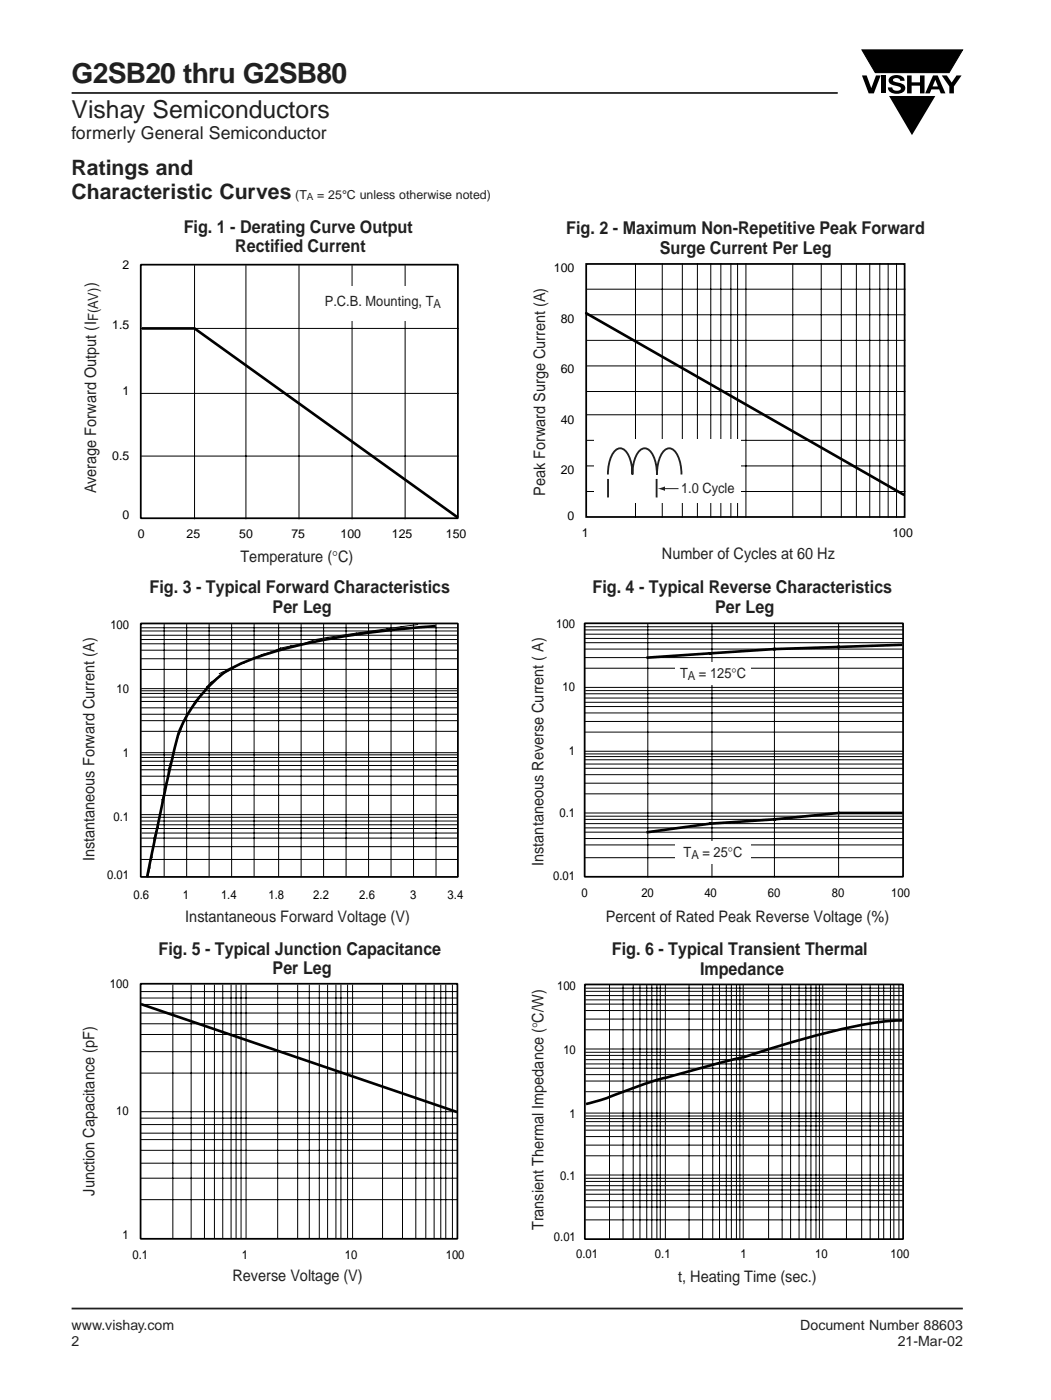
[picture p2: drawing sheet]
<svg xmlns="http://www.w3.org/2000/svg" width="210mm" height="280mm" viewBox="0 0 210 280" stroke-linecap="round" stroke-linejoin="round" font-family="sans-serif">
<g fill="none" stroke="#000" stroke-width=".2">
<path d="M38.9 53.1v50.6M49.1 53.1v50.6M59.7 53.1v50.6M70.3 53.1v50.6M80.9 53.1v50.6M28.3 78.6h63.2M28.3 65.6h63.2M28.3 91.1h63.2M28.3 139.3h63M28.3 138.6h63M28.3 138h63M28.3 133.8h63"/>
<path d="M28.3 131.6h63M28.3 129.9h63M28.3 128.6h63M28.3 127.8h63M28.3 126.9h63M28.3 126.1h63M28.3 125.4h63M28.3 137.6h63M32.8 124.8v50.4M37.3 124.8v50.4M41.8 124.8v50.4M43.8 135l-1.6 1.3-.8 .9-.9 1.3-1.6 1.7-2 3.4-.8 2.5a19.9 19.9 0 0 0-1.7 6l-.4 .4-.4 1.3v1.3l-.8 2.6"/>
<path d="M44.6 134.2l-.8 .4M46.3 124.8v50.4M50.7 124.8v50.4M55.6 124.8v50.4M60.1 124.8v50.4M64.6 124.8v50.4M69.1 124.8v50.4M73.6 124.8v50.4M78.1 124.8v50.4M82.6 124.8v50.4M83.4 124.8l-18 2.6-2.4 .4-2.5 .8-4.4 .9-5.8 2.1-1.6 .9-1.2 .4-1.2 .9-1.7 .8M87.1 124.8v50.4"/>
<path d="M116.9 139.5h63.4M116.9 138.6h63.4M116.9 133.5h63.4M116.9 131.4h63.4M116.9 129.7h63.4M116.9 128.4h63.4M116.9 127.6h63.4M116.9 126.7h63.4M116.9 125.9h63.4M116.9 125.2h63.4M116.9 137.4h63.4M117 138h63.3"/>
<path d="M129.4 124.6v50.6M142.2 124.6v50.6M154.7 124.6v50.6M167.5 124.6v50.6M28.3 158.9h63M28.3 156.8h63M28.3 155.1h63M28.3 153.8h63M28.3 153h63M28.3 152.1h63M28.3 150.8h63M28.3 151.4h63"/>
<path d="M28.3 146.1h63M28.3 144h63M28.3 142.7h63M28.3 141.4h63M28.3 140.2h63M28.3 150.4h63M32.8 158.5l-.4 1.3v.8l-.8 3.9v.8l-.9 2.2v1.3l-.4 1.7v.8l-.4 1.3v.8l-.4 1.8M116.9 158.6h63.4M116.9 156.5h63.4M116.9 154.8h63.4M116.9 153.5h63.4M116.9 152.7h63.4"/>
<path d="M116.9 151.8h63.4M116.9 151.2h63.4M116.9 150.7h63.4M116.9 146.3h63.4M116.9 144.2h63.4M116.9 142.5h63.4M116.9 141.2h63.4M116.9 140.3h63.4M116.9 150.1h63.4M28.3 171.7h63M28.3 169.2h63M28.3 167.5h63"/>
<path d="M28.3 165.6h63M28.3 164.8h63M28.3 164.1h63M28.3 163.3h63M28.3 162.8h63M28.4 166.5h63M116.9 171.4h63.4M116.9 168.8h63.4M116.9 167.6h63.4M116.9 166.3h63.4M116.9 165.4h63.4M116.9 164.6h63.4"/>
<path d="M116.9 163.7h63.4M116.9 162.5h63.4M117 163.1h63.2M28.2 199.4h63.2M28.2 198.1h63.2M34.5 196.9v50.5M38.2 196.9v50.5M40.8 196.9v50.5M42.8 196.9v50.5M44.5 196.9v50.5M46.2 196.9v50.5M47.1 196.9v50.5"/>
<path d="M48.1 196.9v50.5M49.1 196.9v50.5M55.5 196.9v50.5M59.4 196.9v50.5M61.8 196.9v50.5M63.8 196.9v50.5M65.4 196.9v50.5M67.1 196.9v50.5M68.1 196.9v50.5M69.4 196.9v50.5M70.4 196.9v50.5M76.4 196.9v50.5"/>
<path d="M80.4 196.9v50.5M83 196.9v50.5M85 196.9v50.5M86.7 196.9v50.5M88 196.9v50.5M89 196.9v50.5M90.4 196.9v50.5M117 199.8h63.2M117 198.9h63.2M117 198.1h63.2M117 197.5h63.2M121.7 196.8v50.8"/>
<path d="M124.4 196.8v50.8M126.5 196.8v50.8M127.8 196.8v50.8M129.2 196.8v50.8M130.2 196.8v50.8M131.2 196.8v50.8M131.9 196.8v50.8M132.9 196.8v50.8M137.6 196.8v50.8M140.3 196.8v50.8M142.3 196.8v50.8M143.7 196.8v50.8"/>
<path d="M145.1 196.8v50.8M146.1 196.8v50.8M147.1 196.8v50.8M147.8 196.8v50.8M148.4 196.8v50.8M153.5 196.8v50.8M156.2 196.8v50.8M157.9 196.8v50.8M159.6 196.8v50.8M160.9 196.8v50.8M162 196.8v50.8M163 196.8v50.8"/>
<path d="M163.6 196.8v50.8M164.3 196.8v50.8M169.1 196.8v50.8M172.1 196.8v50.8M173.8 196.8v50.8M175.5 196.8v50.8M176.5 196.8v50.8M177.8 196.8v50.8M178.5 196.8v50.8M179.5 196.8v50.8M28.2 214.4h63.2M28.2 210.1h63.2"/>
<path d="M28.2 206.7h63.2M28.2 204.6h63.2M28.2 202.4h63.2M28.2 200.7h63.2M117 218.1h63.2M117 216h63.2M117 214.7h63.2M117 213.5h63.2M117 212.6h63.2M117 211.7h63.2M117 210.9h63.2M117 210.3h63.2"/>
<path d="M117 205.8h63.2M117 203.6h63.2M117 201.9h63.2M117 200.6h63.2M117 209.6h63.2M28.2 239.7h63.2M28.2 235.4h63.2M28.2 232.4h63.2M28.2 229.9h63.2M28.2 227.7h63.2M28.2 226.4h63.2M28.2 224.7h63.2"/>
<path d="M28.2 223.4h63.2M28.2 222.1h63.2M117 239.9h63.2M117 238.6h63.2M117 237.8h63.2M117 236.9h63.2M117 236.1h63.2M117 235.5h63.2M117 231h63.2M117 228.8h63.2M117 227.1h63.2M117 225.8h63.2"/>
<path d="M117 225h63.2M117 224.1h63.2M117 223h63.2M117 234.8h63.2M117 222.4h63.2M117.1 223.5h63.2M117 243.8h63.2M117 241.2h63.2"/>
</g>
<path d="M28.6 65.6h10.3l52.3 37.7M180 128.9l-25.3 .8-25.3 1.7M167.5 162.5l-12.8 1.2-12.8 .9-12.5 1.7" fill="none" stroke="#000" stroke-width=".53"/>
<path d="M167.5 162.5h12.8z" fill="#fff" stroke="#000" stroke-width=".53"/>
<path d="M86.8 125.1a143 143 0 0 0-34.7 6 32 32 0 0 0-7.1 3.1 26.4 26.4 0 0 0-10.5 17l-5.1 23.8M179.9 203.9a82.5 82.5 0 0 0-19.4 3.7l-7.7 2.3a54 54 0 0 1-8.5 2.3l-3.3 .9a139 139 0 0 0-19.1 6l-4.6 1.5" fill="none" stroke="#000" stroke-width=".53"/>
<path d="M28.1 200.6l63.2 21.6z" fill="#fff" stroke="#000" stroke-width=".53"/>
<path d="M28.1 52.9h63.3v50.7h-63.3zM28.1 124.6h63.3v50.6h-63.3zM116.8 124.5h63.6v50.7h-63.6zM28.1 196.6h63.3v50.9h-63.3zM116.8 196.7h63.6v50.9h-63.6z" fill="none" stroke="#000" stroke-width=".35"/>
<g fill="#fff">
<path d="M63.3 57.1h23.2v7h-23.2z"/>
<path d="M135 132.3h15v4.6h-15z"/>
<path d="M135 168.1h15v4.6h-15z"/>
</g>
<g fill="none" stroke="#000" stroke-width=".2">
<path d="M117.2 57.8h63.5M126.9 52.7v50.6M132.3 52.7v50.6M136.3 52.7v50.6M139.3 52.7v50.6M142 52.7v50.6M144 52.7v50.6M146 52.7v50.6M147.3 52.7v50.6M149 52.7v50.6M158.3 52.7v50.6M164 52.7v50.6"/>
<path d="M168 52.7v50.6M171 52.7v50.6M173.7 52.7v50.6M175.7 52.7v50.6M177.4 52.7v50.6M179.1 52.7v50.6M117.2 78.2h63.5M117.2 73.1h63.5M117.2 68h63.5M117.2 62.9h63.5M117.2 98.2h63.5M117.2 93.1h63.5"/>
<path d="M117.2 88h63.5M117.2 82.9h63.5"/>
</g>
<path d="M117.1 62.6l63.4 36.3" fill="none" stroke="#000" stroke-width=".53"/>
<path d="M117.1 52.7h63.6v50.6h-63.6z" fill="none" stroke="#000" stroke-width=".35"/>
<path d="M118.6 87.8h29.3v12.7h-29.3z" fill="#fff"/>
<path d="M121.4 94.8a6.9 6.9 0 0 1 1.5-4.8 1.42 1.42 0 0 1 2.3 .5 7.7 7.7 0 0 1 1.1 4.3 6.9 6.9 0 0 1 1.5-4.8 1.42 1.42 0 0 1 2.3 .5 7.7 7.7 0 0 1 1.1 4.3 6.9 6.9 0 0 1 1.5-4.8 1.42 1.42 0 0 1 2.3 .5 7.7 7.7 0 0 1 1.1 4.3M121.4 95.7v3.7M131.1 95.7v3.7" fill="none" stroke="#231f20" stroke-width=".37"/>
<path d="M132.5 97.6h3" fill="none" stroke="#231f20" stroke-width=".2"/>
<path d="M131.3 97.6l1.5-.4v.9z" fill="#231f20"/>
<g fill="#000">
<path d="M177.6 19.2h9.2l-4.7 7.8z"/>
<path d="M172.1 15.1h1l.9 2.5 1-2.5h.9l-1.4 3.6h-1z" fill-rule="evenodd"/>
<path d="M176.1 15.1h.9v3.6h-.9z" fill-rule="evenodd"/>
<path d="M177.8 15.4a2.09 2.09 0 0 1 2.8 .3l.1 .4h-.9a.78 .78 0 0 0-.7-.5 .78 .78 0 0 0-.8 .4l.3 .3 1 .3a1.07 1.07 0 0 1 1.2 1 1.07 1.07 0 0 1-1.1 1.1 1.72 1.72 0 0 1-2.4-1.2h.9a.96 .96 0 0 0 .8 .6 .96 .96 0 0 0 .9-.4 1.3 1.3 0 0 0-1.2-.6 1.03 1.03 0 0 1-1.1-.5 1.03 1.03 0 0 1 .2-1.2z" fill-rule="evenodd"/>
<path d="M181.2 15.1h.9v1.4h1.6v-1.4h1v3.6h-1v-1.6h-1.6v1.6h-.9z" fill-rule="evenodd"/>
<path d="M186.3 15.1l-1.5 3.6h.9l.3-.8h1.6l.3 .8h.9l-1.5-3.6zM186.8 16l.5 1.3h-1z" fill-rule="evenodd"/>
<path d="M188.1 15.1h1l1 1.4 .9-1.4h1l-1.5 2.2v1.4h-.9v-1.4z" fill-rule="evenodd"/>
</g>
<path d="M172.1 10h20.1l-2.6 4.5h-14.8z" fill-rule="evenodd" fill="#000" stroke="#000" stroke-width=".2"/>
<path d="M14.3 18.6h153M14.3 261.5h178" fill="none" stroke="#231f20" stroke-width=".35"/>
<text font-size="5.6" fill="#231f20" x="14.3" y="16.6">G2SB20 thru G2SB80</text>
<text font-size="4.9" fill="#231f20" x="14.3" y="23.5">Vishay Semiconductors</text>
<g font-size="4.2" fill="#231f20">
<text x="14.3" y="35">Ratings and</text>
<text x="14.3" y="39.8">Characteristic Curves</text>
</g>
<g font-size="3.5" fill="#231f20">
<text x="14.3" y="27.7">formerly General Semiconductor</text>
<text x="36.7" y="46.5">Fig. 1 - Derating Curve Output</text>
<text x="113.1" y="46.9">Fig. 2 - Maximum Non-Repetitive Peak Forward</text>
<text x="47" y="50.4">Rectified Current</text>
<text x="131.8" y="50.7">Surge Current Per Leg</text>
<text x="29.9" y="118.6">Fig. 3 - Typical Forward Characteristics</text>
<text x="118.3" y="118.6">Fig. 4 - Typical Reverse Characteristics</text>
<text x="54.5" y="122.4">Per Leg</text>
<text x="142.8" y="122.4">Per Leg</text>
<text x="31.7" y="190.8">Fig. 5 - Typical Junction Capacitance</text>
<text x="122.2" y="190.9">Fig. 6 - Typical Transient Thermal</text>
<text x="54.5" y="194.7">Per Leg</text>
<text x="139.8" y="194.8">Impedance</text>
</g>
<g font-size="3.2" fill="#231f20">
<text x="19.2" y="98.6" transform="rotate(-90 19.2 98.6)">Average Forward Output (I</text>
<text x="108.9" y="99.1" transform="rotate(-90 108.9 99.1)">Peak Forward Surge Current (A)</text>
<text x="48" y="112.3">Temperature (°C)</text>
<text x="132.2" y="111.8">Number of Cycles at 60 Hz</text>
<text x="18.9" y="172.1" transform="rotate(-90 18.9 172.1)">Instantaneous Forward Current (A)</text>
<text x="108.5" y="173" transform="rotate(-90 108.5 173)">Instantaneous Reverse Current ( A)</text>
<text x="37" y="184.2">Instantaneous Forward Voltage (V)</text>
<text x="121" y="184.2">Percent of Rated Peak Reverse Voltage (%)</text>
<text x="18.9" y="238.9" transform="rotate(-90 18.9 238.9)">Junction Capacitance (pF)</text>
<text x="108.5" y="245.8" transform="rotate(-90 108.5 245.8)">Transient Thermal Impedance (°C/W)</text>
<text x="46.4" y="256">Reverse Voltage (V)</text>
<text x="135.5" y="256.2">t, Heating Time (sec.)</text>
</g>
<g font-size="2.8" fill="#231f20">
<text x="19.6" y="64.2" transform="rotate(-90 19.6 64.2)">F(AV))</text>
<text x="64.9" y="61.2">P.C.B. Mounting, T</text>
<text x="136" y="98.5">1.0 Cycle</text>
<text x="135.8" y="135.5">T</text>
<text x="139.6" y="135.5">= 125°C</text>
<text x="136.5" y="171.3">T</text>
<text x="140.3" y="171.3">= 25°C</text>
<text x="14.3" y="265.9">www.vishay.com</text>
<text x="14.3" y="269">2</text>
<text x="159.8" y="265.9">Document Number 88603</text>
<text x="179.3" y="269">21-Mar-02</text>
</g>
<g font-size="2.5" fill="#231f20">
<text x="59" y="39.8">(T</text>
<text x="63.4" y="39.8">= 25°C unless otherwise noted)</text>
<text x="86.6" y="61.5">A</text>
<text x="137.4" y="135.8">A</text>
<text x="138.1" y="171.6">A</text>
</g>
<g font-size="2.5">
<text x="24.5" y="53.7">2</text>
<text x="110.6" y="54.3">100</text>
<text x="22.4" y="65.8">1.5</text>
<text x="112" y="64.5">80</text>
<text x="112" y="74.6">60</text>
<text x="24.5" y="78.9">1</text>
<text x="112" y="84.8">40</text>
<text x="22.4" y="91.8">0.5</text>
<text x="112" y="94.7">20</text>
<text x="24.5" y="103.7">0</text>
<text x="27.5" y="107.5">0</text>
<text x="37.3" y="107.5">25</text>
<text x="47.8" y="107.5">50</text>
<text x="58.2" y="107.5">75</text>
<text x="68" y="107.5">100</text>
<text x="78.3" y="107.5">125</text>
<text x="89" y="107.5">150</text>
<text x="113.3" y="103.9">0</text>
<text x="116.2" y="107.4">1</text>
<text x="178.2" y="107.4">100</text>
<text x="22" y="125.6">100</text>
<text x="111.1" y="125.4">100</text>
<text x="23.3" y="138.5">10</text>
<text x="112.4" y="138.1">10</text>
<text x="24.6" y="151.3">1</text>
<text x="113.6" y="150.9">1</text>
<text x="22.7" y="164.1">0.1</text>
<text x="111.7" y="163.2">0.1</text>
<text x="21.4" y="175.6">0.01</text>
<text x="26.6" y="179.6">0.6</text>
<text x="36.5" y="179.6">1</text>
<text x="44.2" y="179.6">1.4</text>
<text x="53.6" y="179.6">1.8</text>
<text x="62.6" y="179.6">2.2</text>
<text x="71.8" y="179.6">2.6</text>
<text x="81.9" y="179.6">3</text>
<text x="89.4" y="179.6">3.4</text>
<text x="110.5" y="175.8">0.01</text>
<text x="116.1" y="179.2">0</text>
<text x="128.1" y="179.2">20</text>
<text x="140.7" y="179.2">40</text>
<text x="153.3" y="179.2">60</text>
<text x="166.1" y="179.2">80</text>
<text x="178" y="179.2">100</text>
<text x="22" y="197.5">100</text>
<text x="111.3" y="197.8">100</text>
<text x="112.5" y="210.7">10</text>
<text x="23.2" y="222.9">10</text>
<text x="113.8" y="223.4">1</text>
<text x="111.9" y="235.7">0.1</text>
<text x="24.5" y="247.7">1</text>
<text x="26.5" y="251.5">0.1</text>
<text x="48.3" y="251.5">1</text>
<text x="68.9" y="251.5">10</text>
<text x="89" y="251.5">100</text>
<text x="110.6" y="248">0.01</text>
<text x="115.1" y="251.5">0.01</text>
<text x="130.8" y="251.5">0.1</text>
<text x="147.9" y="251.5">1</text>
<text x="162.8" y="251.5">10</text>
<text x="177.8" y="251.5">100</text>
</g>
<text font-size="2" fill="#231f20" x="61.3" y="39.9">A</text>
</svg>
